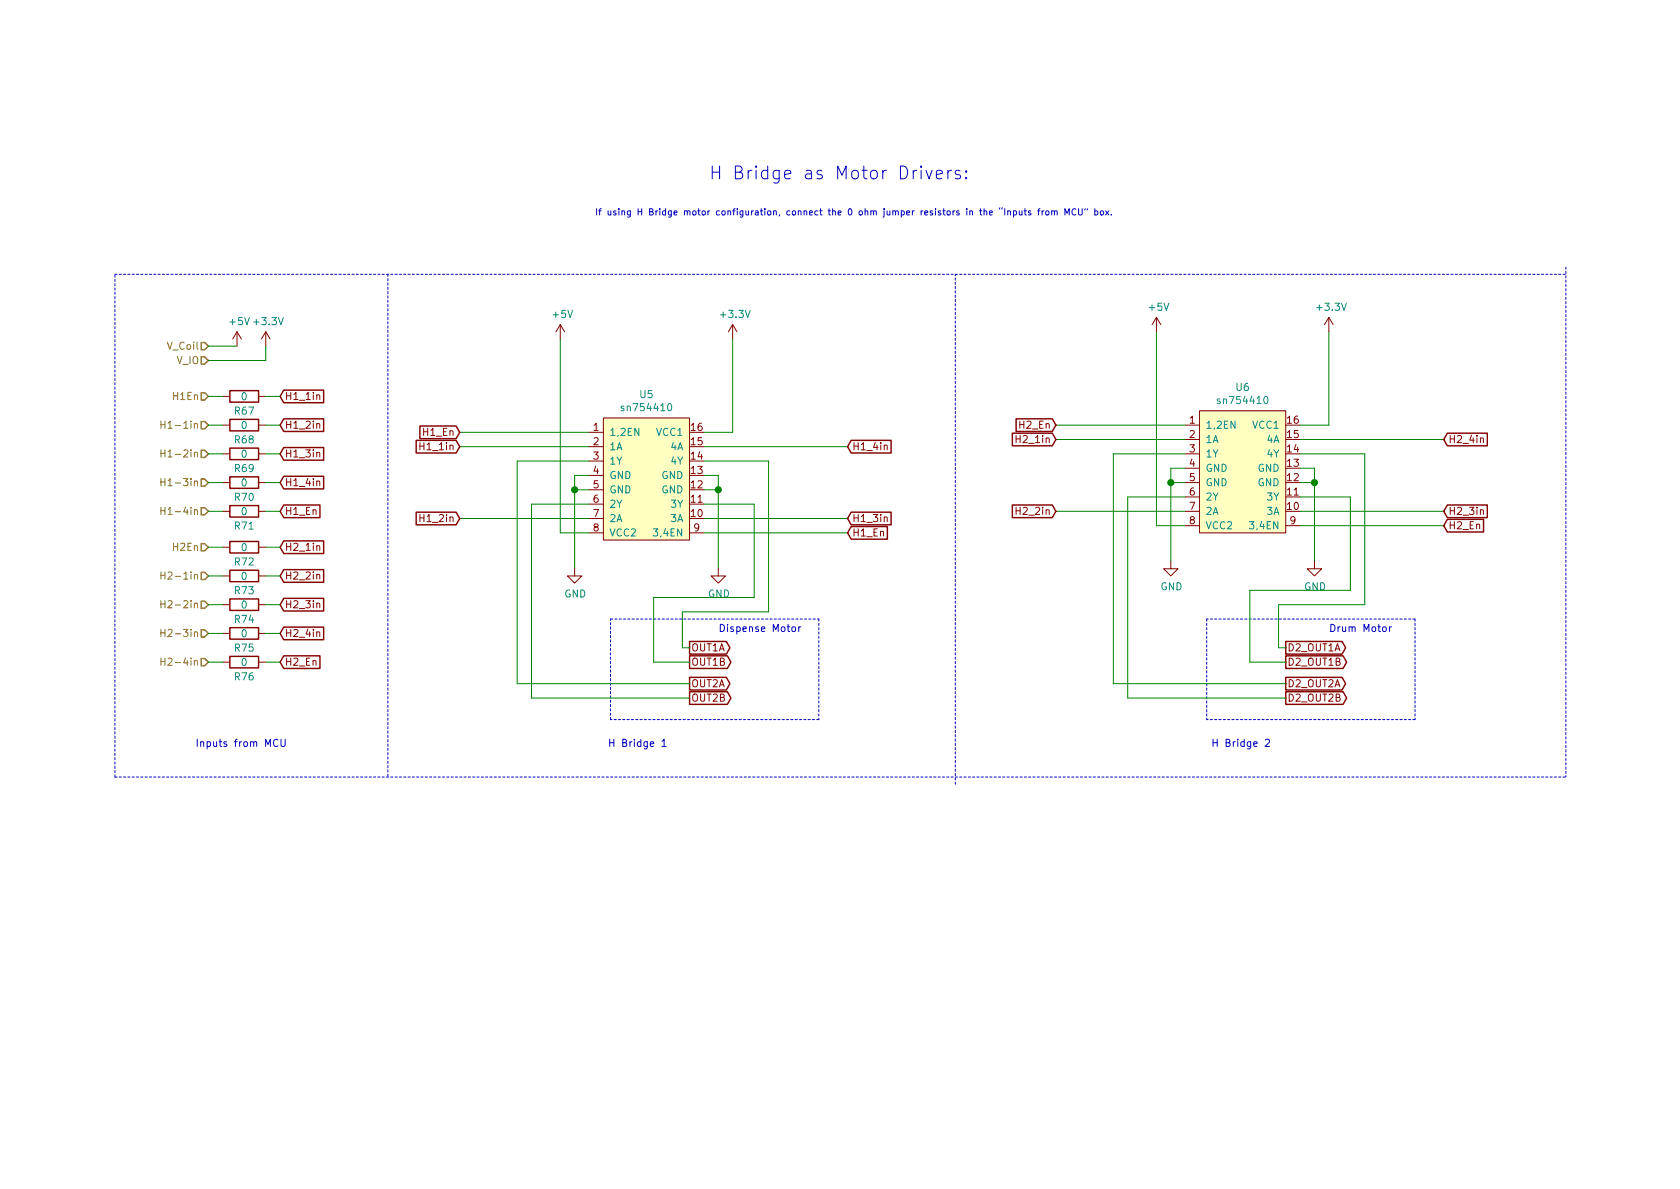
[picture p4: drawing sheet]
EESchema Schematic File Version 4
LIBS:airmed_board_w3.0-cache
EELAYER 29 0
EELAYER END
$Descr A4 11693 8268
encoding utf-8
Sheet 4 4
Title ""
Date ""
Rev ""
Comp ""
Comment1 ""
Comment2 ""
Comment3 ""
Comment4 ""
$EndDescr
$Comp
L airmed_board_w3.0-rescue:sn754410-sn754410-airmed_board_w2.0-rescue U?
U 1 1
P 8450 2850
AR Path="/5C47F981/5CDDC414" Ref="U?"  Part="1" 
AR Path="/5CDDA4C7/5CDDC414" Ref="U6"  Part="1" 
F 0 "U6" H 8650 3015 50  0000 C CNN
F 1 "sn754410" H 8650 2924 50  0000 C CNN
F 2 "Package_DIP:DIP-16_W7.62mm_LongPads" H 8450 2850 50  0001 C CNN
F 3 "http://www.ti.com/lit/ds/symlink/sn754410.pdf" H 8450 2850 50  0001 C CNN
	1    8450 2850
	1    0    0    -1  
$EndComp
Wire Wire Line
	8250 3250 8150 3250
Wire Wire Line
	8150 3250 8150 3350
Wire Wire Line
	8250 3350 8150 3350
Connection ~ 8150 3350
Wire Wire Line
	8150 3350 8150 3900
Wire Wire Line
	9050 3250 9150 3250
Wire Wire Line
	9150 3250 9150 3350
Wire Wire Line
	9050 3350 9150 3350
Connection ~ 9150 3350
Wire Wire Line
	9150 3350 9150 3900
Wire Wire Line
	8250 3650 8050 3650
Wire Wire Line
	9050 2950 9250 2950
Wire Wire Line
	9250 2950 9250 2300
Wire Wire Line
	8250 3150 7750 3150
Wire Wire Line
	7850 3450 8250 3450
Wire Wire Line
	8250 3550 7350 3550
Wire Wire Line
	8250 3050 7350 3050
Wire Wire Line
	9050 3050 10050 3050
Wire Wire Line
	9050 3550 10050 3550
Wire Wire Line
	9050 3150 9500 3150
Wire Wire Line
	9500 3150 9500 4200
Wire Wire Line
	9050 3450 9400 3450
Wire Wire Line
	9400 3450 9400 4100
$Comp
L power:GND #PWR?
U 1 1
P 9150 3900
AR Path="/5C47F981/5CDDC432" Ref="#PWR?"  Part="1" 
AR Path="/5CDDA4C7/5CDDC432" Ref="#PWR0122"  Part="1" 
F 0 "#PWR0122" H 9150 3650 50  0001 C CNN
F 1 "GND" H 9155 3727 50  0000 C CNN
F 2 "" H 9150 3900 50  0001 C CNN
F 3 "" H 9150 3900 50  0001 C CNN
	1    9150 3900
	1    0    0    -1  
$EndComp
$Comp
L power:GND #PWR?
U 1 1
P 8150 3900
AR Path="/5C47F981/5CDDC438" Ref="#PWR?"  Part="1" 
AR Path="/5CDDA4C7/5CDDC438" Ref="#PWR0121"  Part="1" 
F 0 "#PWR0121" H 8150 3650 50  0001 C CNN
F 1 "GND" H 8155 3727 50  0000 C CNN
F 2 "" H 8150 3900 50  0001 C CNN
F 3 "" H 8150 3900 50  0001 C CNN
	1    8150 3900
	1    0    0    -1  
$EndComp
Wire Wire Line
	8050 2300 8050 3650
Wire Wire Line
	9050 3650 10050 3650
Wire Wire Line
	8250 2950 7350 2950
Wire Wire Line
	8700 4100 9400 4100
Wire Wire Line
	8900 4200 9500 4200
Wire Notes Line
	9850 4300 9850 5000
Wire Notes Line
	9850 5000 8400 5000
Wire Notes Line
	9850 4300 8400 4300
Wire Notes Line
	8400 4300 8400 5000
Text Notes 9250 4400 0    50   ~ 0
Drum Motor
$Comp
L airmed_board_w3.0-rescue:sn754410-sn754410-airmed_board_w2.0-rescue U?
U 1 1
P 4300 2900
AR Path="/5C47F981/5CDEB387" Ref="U?"  Part="1" 
AR Path="/5CDDA4C7/5CDEB387" Ref="U5"  Part="1" 
F 0 "U5" H 4500 3065 50  0000 C CNN
F 1 "sn754410" H 4500 2974 50  0000 C CNN
F 2 "Package_DIP:DIP-16_W7.62mm_LongPads" H 4300 2900 50  0001 C CNN
F 3 "http://www.ti.com/lit/ds/symlink/sn754410.pdf" H 4300 2900 50  0001 C CNN
	1    4300 2900
	1    0    0    -1  
$EndComp
Wire Wire Line
	4100 3300 4000 3300
Wire Wire Line
	4000 3300 4000 3400
Wire Wire Line
	4100 3400 4000 3400
Connection ~ 4000 3400
Wire Wire Line
	4000 3400 4000 3950
Wire Wire Line
	4900 3300 5000 3300
Wire Wire Line
	5000 3300 5000 3400
Wire Wire Line
	4900 3400 5000 3400
Connection ~ 5000 3400
Wire Wire Line
	5000 3400 5000 3950
Wire Wire Line
	4100 3700 3900 3700
Wire Wire Line
	4900 3000 5100 3000
Wire Wire Line
	5100 3000 5100 2350
Wire Wire Line
	4100 3200 3600 3200
Wire Wire Line
	3700 3500 4100 3500
Wire Wire Line
	4100 3600 3200 3600
Wire Wire Line
	4100 3100 3200 3100
Wire Wire Line
	4900 3100 5900 3100
Wire Wire Line
	4900 3600 5900 3600
Wire Wire Line
	4900 3200 5350 3200
Wire Wire Line
	5350 3200 5350 4250
Wire Wire Line
	4900 3500 5250 3500
Wire Wire Line
	5250 3500 5250 4150
$Comp
L power:GND #PWR?
U 1 1
P 5000 3950
AR Path="/5C47F981/5CDEB3A5" Ref="#PWR?"  Part="1" 
AR Path="/5CDDA4C7/5CDEB3A5" Ref="#PWR0118"  Part="1" 
F 0 "#PWR0118" H 5000 3700 50  0001 C CNN
F 1 "GND" H 5005 3777 50  0000 C CNN
F 2 "" H 5000 3950 50  0001 C CNN
F 3 "" H 5000 3950 50  0001 C CNN
	1    5000 3950
	1    0    0    -1  
$EndComp
$Comp
L power:GND #PWR?
U 1 1
P 4000 3950
AR Path="/5C47F981/5CDEB3AB" Ref="#PWR?"  Part="1" 
AR Path="/5CDDA4C7/5CDEB3AB" Ref="#PWR0117"  Part="1" 
F 0 "#PWR0117" H 4000 3700 50  0001 C CNN
F 1 "GND" H 4005 3777 50  0000 C CNN
F 2 "" H 4000 3950 50  0001 C CNN
F 3 "" H 4000 3950 50  0001 C CNN
	1    4000 3950
	1    0    0    -1  
$EndComp
Wire Wire Line
	3900 2350 3900 3700
Wire Wire Line
	4900 3700 5900 3700
Wire Wire Line
	4100 3000 3200 3000
Wire Wire Line
	4550 4150 5250 4150
Wire Wire Line
	4750 4250 5350 4250
Wire Notes Line
	4250 5000 4250 4300
Wire Notes Line
	4250 4300 5700 4300
Wire Notes Line
	5700 4300 5700 5000
Wire Notes Line
	5700 5000 4250 5000
Text Notes 5000 4400 0    50   ~ 0
Dispense Motor
Text GLabel 7350 2950 0    50   Input ~ 0
H2_En
Text GLabel 7350 3050 0    50   Input ~ 0
H2_1in
Text GLabel 7350 3550 0    50   Input ~ 0
H2_2in
Text GLabel 10050 3050 2    50   Input ~ 0
H2_4in
Text GLabel 10050 3550 2    50   Input ~ 0
H2_3in
Text GLabel 10050 3650 2    50   Input ~ 0
H2_En
Text GLabel 3200 3000 0    50   Input ~ 0
H1_En
Text GLabel 3200 3100 0    50   Input ~ 0
H1_1in
Text GLabel 3200 3600 0    50   Input ~ 0
H1_2in
Text GLabel 5900 3100 2    50   Input ~ 0
H1_4in
Text GLabel 5900 3600 2    50   Input ~ 0
H1_3in
Text GLabel 5900 3700 2    50   Input ~ 0
H1_En
Text GLabel 1950 2750 2    50   Input ~ 0
H1_1in
Text GLabel 1950 2950 2    50   Input ~ 0
H1_2in
Text GLabel 1950 3150 2    50   Input ~ 0
H1_3in
Text GLabel 1950 3350 2    50   Input ~ 0
H1_4in
Text GLabel 1950 3550 2    50   Input ~ 0
H1_En
Text GLabel 1950 3800 2    50   Input ~ 0
H2_1in
Text GLabel 1950 4000 2    50   Input ~ 0
H2_2in
Text GLabel 1950 4200 2    50   Input ~ 0
H2_3in
Text GLabel 1950 4400 2    50   Input ~ 0
H2_4in
Text GLabel 1950 4600 2    50   Input ~ 0
H2_En
$Comp
L Device:R R67
U 1 1
P 1700 2750
F 0 "R67" V 1800 2750 50  0000 C CNN
F 1 "0" V 1700 2750 50  0000 C CNN
F 2 "Resistor_SMD:R_0402_1005Metric" V 1630 2750 50  0001 C CNN
F 3 "~" H 1700 2750 50  0001 C CNN
	1    1700 2750
	0    1    1    0   
$EndComp
$Comp
L Device:R R68
U 1 1
P 1700 2950
F 0 "R68" V 1800 2950 50  0000 C CNN
F 1 "0" V 1700 2950 50  0000 C CNN
F 2 "Resistor_SMD:R_0402_1005Metric" V 1630 2950 50  0001 C CNN
F 3 "~" H 1700 2950 50  0001 C CNN
	1    1700 2950
	0    1    1    0   
$EndComp
$Comp
L Device:R R69
U 1 1
P 1700 3150
F 0 "R69" V 1800 3150 50  0000 C CNN
F 1 "0" V 1700 3150 50  0000 C CNN
F 2 "Resistor_SMD:R_0402_1005Metric" V 1630 3150 50  0001 C CNN
F 3 "~" H 1700 3150 50  0001 C CNN
	1    1700 3150
	0    1    1    0   
$EndComp
$Comp
L Device:R R70
U 1 1
P 1700 3350
F 0 "R70" V 1800 3350 50  0000 C CNN
F 1 "0" V 1700 3350 50  0000 C CNN
F 2 "Resistor_SMD:R_0402_1005Metric" V 1630 3350 50  0001 C CNN
F 3 "~" H 1700 3350 50  0001 C CNN
	1    1700 3350
	0    1    1    0   
$EndComp
$Comp
L Device:R R71
U 1 1
P 1700 3550
F 0 "R71" V 1800 3550 50  0000 C CNN
F 1 "0" V 1700 3550 50  0000 C CNN
F 2 "Resistor_SMD:R_0402_1005Metric" V 1630 3550 50  0001 C CNN
F 3 "~" H 1700 3550 50  0001 C CNN
	1    1700 3550
	0    1    1    0   
$EndComp
$Comp
L Device:R R72
U 1 1
P 1700 3800
F 0 "R72" V 1800 3800 50  0000 C CNN
F 1 "0" V 1700 3800 50  0000 C CNN
F 2 "Resistor_SMD:R_0402_1005Metric" V 1630 3800 50  0001 C CNN
F 3 "~" H 1700 3800 50  0001 C CNN
	1    1700 3800
	0    1    1    0   
$EndComp
$Comp
L Device:R R73
U 1 1
P 1700 4000
F 0 "R73" V 1800 4000 50  0000 C CNN
F 1 "0" V 1700 4000 50  0000 C CNN
F 2 "Resistor_SMD:R_0402_1005Metric" V 1630 4000 50  0001 C CNN
F 3 "~" H 1700 4000 50  0001 C CNN
	1    1700 4000
	0    1    1    0   
$EndComp
$Comp
L Device:R R74
U 1 1
P 1700 4200
F 0 "R74" V 1800 4200 50  0000 C CNN
F 1 "0" V 1700 4200 50  0000 C CNN
F 2 "Resistor_SMD:R_0402_1005Metric" V 1630 4200 50  0001 C CNN
F 3 "~" H 1700 4200 50  0001 C CNN
	1    1700 4200
	0    1    1    0   
$EndComp
$Comp
L Device:R R75
U 1 1
P 1700 4400
F 0 "R75" V 1800 4400 50  0000 C CNN
F 1 "0" V 1700 4400 50  0000 C CNN
F 2 "Resistor_SMD:R_0402_1005Metric" V 1630 4400 50  0001 C CNN
F 3 "~" H 1700 4400 50  0001 C CNN
	1    1700 4400
	0    1    1    0   
$EndComp
$Comp
L Device:R R76
U 1 1
P 1700 4600
F 0 "R76" V 1800 4600 50  0000 C CNN
F 1 "0" V 1700 4600 50  0000 C CNN
F 2 "Resistor_SMD:R_0402_1005Metric" V 1630 4600 50  0001 C CNN
F 3 "~" H 1700 4600 50  0001 C CNN
	1    1700 4600
	0    1    1    0   
$EndComp
Text HLabel 1450 2750 0    50   Input ~ 0
H1En
Text HLabel 1450 2950 0    50   Input ~ 0
H1-1in
Text HLabel 1450 3150 0    50   Input ~ 0
H1-2in
Text HLabel 1450 3350 0    50   Input ~ 0
H1-3in
Text HLabel 1450 3550 0    50   Input ~ 0
H1-4in
Text HLabel 1450 3800 0    50   Input ~ 0
H2En
Text HLabel 1450 4000 0    50   Input ~ 0
H2-1in
Text HLabel 1450 4200 0    50   Input ~ 0
H2-2in
Text HLabel 1450 4400 0    50   Input ~ 0
H2-3in
Text HLabel 1450 4600 0    50   Input ~ 0
H2-4in
Wire Wire Line
	1450 2750 1550 2750
Wire Wire Line
	1450 2950 1550 2950
Wire Wire Line
	1450 3150 1550 3150
Wire Wire Line
	1450 3350 1550 3350
Wire Wire Line
	1450 3550 1550 3550
Wire Wire Line
	1450 3800 1550 3800
Wire Wire Line
	1450 4000 1550 4000
Wire Wire Line
	1450 4200 1550 4200
Wire Wire Line
	1450 4400 1550 4400
Wire Wire Line
	1450 4600 1550 4600
Wire Wire Line
	1850 4600 1950 4600
Wire Wire Line
	1850 4400 1950 4400
Wire Wire Line
	1850 4200 1950 4200
Wire Wire Line
	1850 4000 1950 4000
Wire Wire Line
	1850 3800 1950 3800
Wire Wire Line
	1850 3550 1950 3550
Wire Wire Line
	1850 3350 1950 3350
Wire Wire Line
	1850 3150 1950 3150
Wire Wire Line
	1850 2950 1950 2950
Wire Wire Line
	1850 2750 1950 2750
Text HLabel 1450 2400 0    50   Input ~ 0
V_Coil
Text HLabel 1450 2500 0    50   Input ~ 0
V_IO
$Comp
L power:+5V #PWR0114
U 1 1
P 1650 2400
F 0 "#PWR0114" H 1650 2250 50  0001 C CNN
F 1 "+5V" H 1665 2573 50  0000 C CNN
F 2 "" H 1650 2400 50  0001 C CNN
F 3 "" H 1650 2400 50  0001 C CNN
	1    1650 2400
	1    0    0    -1  
$EndComp
Wire Wire Line
	1850 2500 1850 2400
Wire Wire Line
	1450 2400 1650 2400
Wire Wire Line
	1450 2500 1850 2500
$Comp
L power:+5V #PWR0116
U 1 1
P 3900 2350
F 0 "#PWR0116" H 3900 2200 50  0001 C CNN
F 1 "+5V" H 3915 2523 50  0000 C CNN
F 2 "" H 3900 2350 50  0001 C CNN
F 3 "" H 3900 2350 50  0001 C CNN
	1    3900 2350
	1    0    0    -1  
$EndComp
$Comp
L power:+5V #PWR0120
U 1 1
P 8050 2300
F 0 "#PWR0120" H 8050 2150 50  0001 C CNN
F 1 "+5V" H 8065 2473 50  0000 C CNN
F 2 "" H 8050 2300 50  0001 C CNN
F 3 "" H 8050 2300 50  0001 C CNN
	1    8050 2300
	1    0    0    -1  
$EndComp
Wire Notes Line
	800  5400 800  1900
Wire Notes Line
	10900 1850 10900 5400
Wire Notes Line
	2700 1900 2700 5400
Wire Notes Line
	800  5400 10900 5400
Wire Notes Line
	6650 5450 6650 1900
Wire Notes Line
	800  1900 10900 1900
Text Notes 2000 5200 2    50   ~ 0
Inputs from MCU
Text Notes 4650 5200 2    50   ~ 0
H Bridge 1
Text Notes 8850 5200 2    50   ~ 0
H Bridge 2
Text Notes 6750 1250 2    89   ~ 0
H Bridge as Motor Drivers:
Text Notes 7750 1500 2    44   ~ 0
If using H Bridge motor configuration, connect the 0 ohm jumper resistors in the “Inputs from MCU” box.\n
Text GLabel 4800 4500 2    50   Output ~ 0
OUT1A
Text GLabel 4800 4600 2    50   Output ~ 0
OUT1B
Text GLabel 4800 4750 2    50   Output ~ 0
OUT2A
Text GLabel 4800 4850 2    50   Output ~ 0
OUT2B
Text GLabel 8950 4500 2    50   Output ~ 0
D2_OUT1A
Text GLabel 8950 4600 2    50   Output ~ 0
D2_OUT1B
Text GLabel 8950 4750 2    50   Output ~ 0
D2_OUT2A
Text GLabel 8950 4850 2    50   Output ~ 0
D2_OUT2B
Wire Wire Line
	8900 4500 8950 4500
Wire Wire Line
	8900 4200 8900 4500
Wire Wire Line
	8950 4600 8700 4600
Wire Wire Line
	8700 4100 8700 4600
Wire Wire Line
	7850 3450 7850 4850
Wire Wire Line
	8950 4750 7750 4750
Wire Wire Line
	7750 3150 7750 4750
Wire Wire Line
	7850 4850 8950 4850
Wire Wire Line
	4750 4500 4800 4500
Wire Wire Line
	4750 4250 4750 4500
Wire Wire Line
	4800 4600 4550 4600
Wire Wire Line
	4550 4150 4550 4600
Wire Wire Line
	4800 4750 3600 4750
Wire Wire Line
	4800 4850 3700 4850
Wire Wire Line
	3700 3500 3700 4850
Wire Wire Line
	3600 3200 3600 4750
$Comp
L power:+3.3V #PWR0115
U 1 1
P 1850 2400
F 0 "#PWR0115" H 1850 2250 50  0001 C CNN
F 1 "+3.3V" H 1865 2573 50  0000 C CNN
F 2 "" H 1850 2400 50  0001 C CNN
F 3 "" H 1850 2400 50  0001 C CNN
	1    1850 2400
	1    0    0    -1  
$EndComp
$Comp
L power:+3.3V #PWR0123
U 1 1
P 9250 2300
F 0 "#PWR0123" H 9250 2150 50  0001 C CNN
F 1 "+3.3V" H 9265 2473 50  0000 C CNN
F 2 "" H 9250 2300 50  0001 C CNN
F 3 "" H 9250 2300 50  0001 C CNN
	1    9250 2300
	1    0    0    -1  
$EndComp
$Comp
L power:+3.3V #PWR0119
U 1 1
P 5100 2350
F 0 "#PWR0119" H 5100 2200 50  0001 C CNN
F 1 "+3.3V" H 5115 2523 50  0000 C CNN
F 2 "" H 5100 2350 50  0001 C CNN
F 3 "" H 5100 2350 50  0001 C CNN
	1    5100 2350
	1    0    0    -1  
$EndComp
$EndSCHEMATC
